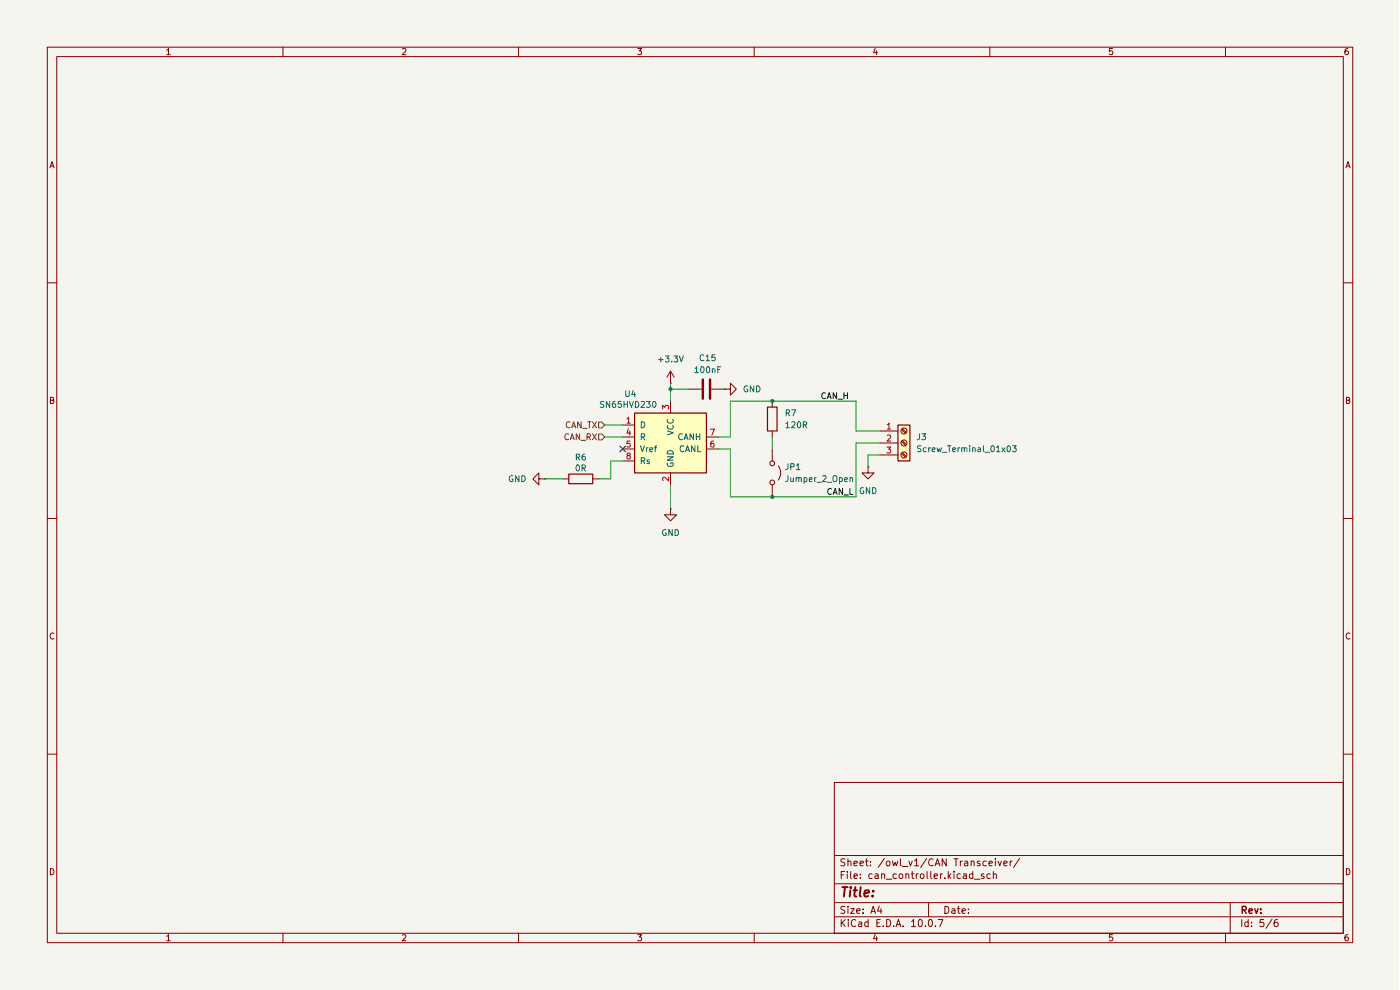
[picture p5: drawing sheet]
(kicad_sch
 (version 20260306)
 (generator "eeschema")
 (generator_version "10.0")
 (paper "A4")
 (lib_symbols
  (symbol "Connector:Screw_Terminal_01x03"
   (pin_names
    (offset 1.016) (hide yes)) (exclude_from_sim no) (in_bom yes) (on_board yes)
   (in_pos_files yes)
   (duplicate_pin_numbers_are_jumpers no)
   (property "Reference" "J" (at 0 5.08 0) (show_name no) (do_not_autoplace no) (effects (font (size 1.27 1.27))))
   (property "Value" "Screw_Terminal_01x03" (at 0 -5.08 0) (show_name no) (do_not_autoplace no) (effects (font (size 1.27 1.27))))
   (property "Footprint" "" (at 0 0 0) (show_name no) (do_not_autoplace no) (hide yes) (effects (font (size 1.27 1.27))))
   (property "Datasheet" "" (at 0 0 0) (show_name no) (do_not_autoplace no) (hide yes) (effects (font (size 1.27 1.27))))
   (property "Description" "Generic screw terminal, single row, 01x03, script generated (kicad-library-utils/schlib/autogen/connector/)" (at 0 0 0) (show_name no) (do_not_autoplace no) (hide yes) (effects (font (size 1.27 1.27))))
   (symbol "Screw_Terminal_01x03_1_1"
    (rectangle (start -1.27 3.81) (end 1.27 -3.81) (stroke (width 0.254) (type default)) (fill (type background)))
    (polyline (pts (xy -0.5334 2.8702) (xy 0.3302 2.032)) (stroke (width 0.1524) (type default)) (fill (type none)))
    (polyline (pts (xy -0.5334 0.3302) (xy 0.3302 -0.508)) (stroke (width 0.1524) (type default)) (fill (type none)))
    (polyline (pts (xy -0.5334 -2.2098) (xy 0.3302 -3.048)) (stroke (width 0.1524) (type default)) (fill (type none)))
    (polyline (pts (xy -0.3556 3.048) (xy 0.508 2.2098)) (stroke (width 0.1524) (type default)) (fill (type none)))
    (polyline (pts (xy -0.3556 0.508) (xy 0.508 -0.3302)) (stroke (width 0.1524) (type default)) (fill (type none)))
    (polyline (pts (xy -0.3556 -2.032) (xy 0.508 -2.8702)) (stroke (width 0.1524) (type default)) (fill (type none)))
    (circle (center 0 2.54) (radius 0.635) (stroke (width 0.1524) (type default)) (fill (type none)))
    (circle (center 0 0) (radius 0.635) (stroke (width 0.1524) (type default)) (fill (type none)))
    (circle (center 0 -2.54) (radius 0.635) (stroke (width 0.1524) (type default)) (fill (type none)))
    (pin passive line (at -5.08 2.54 0) (length 3.81) (name "Pin_1" (effects (font (size 1.27 1.27)))) (number "1" (effects (font (size 1.27 1.27)))))
    (pin passive line (at -5.08 0 0) (length 3.81) (name "Pin_2" (effects (font (size 1.27 1.27)))) (number "2" (effects (font (size 1.27 1.27)))))
    (pin passive line (at -5.08 -2.54 0) (length 3.81) (name "Pin_3" (effects (font (size 1.27 1.27)))) (number "3" (effects (font (size 1.27 1.27))))))
   (embedded_fonts no))
  (symbol "Device:C"
   (pin_numbers (hide yes))
   (pin_names
    (offset 0.254)) (exclude_from_sim no) (in_bom yes) (on_board yes)
   (in_pos_files yes)
   (duplicate_pin_numbers_are_jumpers no)
   (property "Reference" "C" (at 0.635 2.54 0) (show_name no) (do_not_autoplace no) (effects (font (size 1.27 1.27)) (justify left)))
   (property "Value" "C" (at 0.635 -2.54 0) (show_name no) (do_not_autoplace no) (effects (font (size 1.27 1.27)) (justify left)))
   (property "Footprint" "" (at 0.9652 -3.81 0) (show_name no) (do_not_autoplace no) (hide yes) (effects (font (size 1.27 1.27))))
   (property "Datasheet" "" (at 0 0 0) (show_name no) (do_not_autoplace no) (hide yes) (effects (font (size 1.27 1.27))))
   (property "Description" "Unpolarized capacitor" (at 0 0 0) (show_name no) (do_not_autoplace no) (hide yes) (effects (font (size 1.27 1.27))))
   (symbol "C_0_1"
    (polyline (pts (xy -2.032 0.762) (xy 2.032 0.762)) (stroke (width 0.508) (type default)) (fill (type none)))
    (polyline (pts (xy -2.032 -0.762) (xy 2.032 -0.762)) (stroke (width 0.508) (type default)) (fill (type none))))
   (symbol "C_1_1"
    (pin passive line (at 0 3.81 270) (length 2.794) (name "" (effects (font (size 1.27 1.27)))) (number "1" (effects (font (size 1.27 1.27)))))
    (pin passive line (at 0 -3.81 90) (length 2.794) (name "" (effects (font (size 1.27 1.27)))) (number "2" (effects (font (size 1.27 1.27))))))
   (embedded_fonts no))
  (symbol "Device:R"
   (pin_numbers (hide yes))
   (pin_names
    (offset 0)) (exclude_from_sim no) (in_bom yes) (on_board yes)
   (in_pos_files yes)
   (duplicate_pin_numbers_are_jumpers no)
   (property "Reference" "R" (at 2.032 0 90) (show_name no) (do_not_autoplace no) (effects (font (size 1.27 1.27))))
   (property "Value" "R" (at 0 0 90) (show_name no) (do_not_autoplace no) (effects (font (size 1.27 1.27))))
   (property "Footprint" "" (at -1.778 0 90) (show_name no) (do_not_autoplace no) (hide yes) (effects (font (size 1.27 1.27))))
   (property "Datasheet" "" (at 0 0 0) (show_name no) (do_not_autoplace no) (hide yes) (effects (font (size 1.27 1.27))))
   (property "Description" "Resistor" (at 0 0 0) (show_name no) (do_not_autoplace no) (hide yes) (effects (font (size 1.27 1.27))))
   (symbol "R_0_1"
    (rectangle (start -1.016 -2.54) (end 1.016 2.54) (stroke (width 0.254) (type default)) (fill (type none))))
   (symbol "R_1_1"
    (pin passive line (at 0 3.81 270) (length 1.27) (name "" (effects (font (size 1.27 1.27)))) (number "1" (effects (font (size 1.27 1.27)))))
    (pin passive line (at 0 -3.81 90) (length 1.27) (name "" (effects (font (size 1.27 1.27)))) (number "2" (effects (font (size 1.27 1.27))))))
   (embedded_fonts no))
  (symbol "Interface_CAN_LIN:SN65HVD230"
   (pin_names
    (offset 1.016)) (exclude_from_sim no) (in_bom yes) (on_board yes)
   (in_pos_files yes)
   (duplicate_pin_numbers_are_jumpers no)
   (property "Reference" "U" (at -2.54 10.16 0) (show_name no) (do_not_autoplace no) (effects (font (size 1.27 1.27)) (justify right)))
   (property "Value" "SN65HVD230" (at -2.54 7.62 0) (show_name no) (do_not_autoplace no) (effects (font (size 1.27 1.27)) (justify right)))
   (property "Footprint" "Package_SO:SOIC-8_3.9x4.9mm_P1.27mm" (at 0 -12.7 0) (show_name no) (do_not_autoplace no) (hide yes) (effects (font (size 1.27 1.27))))
   (property "Datasheet" "http://www.ti.com/lit/ds/symlink/sn65hvd230.pdf" (at -2.54 10.16 0) (show_name no) (do_not_autoplace no) (hide yes) (effects (font (size 1.27 1.27))))
   (property "Description" "CAN Bus Transceivers, 3.3V, 1Mbps, Low-Power capabilities, SOIC-8" (at 0 0 0) (show_name no) (do_not_autoplace no) (hide yes) (effects (font (size 1.27 1.27))))
   (symbol "SN65HVD230_0_1"
    (rectangle (start -7.62 5.08) (end 7.62 -7.62) (stroke (width 0.254) (type default)) (fill (type background))))
   (symbol "SN65HVD230_1_1"
    (pin input line (at -10.16 2.54 0) (length 2.54) (name "D" (effects (font (size 1.27 1.27)))) (number "1" (effects (font (size 1.27 1.27)))))
    (pin power_in line (at 0 -10.16 90) (length 2.54) (name "GND" (effects (font (size 1.27 1.27)))) (number "2" (effects (font (size 1.27 1.27)))))
    (pin power_in line (at 0 7.62 270) (length 2.54) (name "VCC" (effects (font (size 1.27 1.27)))) (number "3" (effects (font (size 1.27 1.27)))))
    (pin output line (at -10.16 0 0) (length 2.54) (name "R" (effects (font (size 1.27 1.27)))) (number "4" (effects (font (size 1.27 1.27)))))
    (pin output line (at -10.16 -2.54 0) (length 2.54) (name "Vref" (effects (font (size 1.27 1.27)))) (number "5" (effects (font (size 1.27 1.27)))))
    (pin bidirectional line (at 10.16 -2.54 180) (length 2.54) (name "CANL" (effects (font (size 1.27 1.27)))) (number "6" (effects (font (size 1.27 1.27)))))
    (pin bidirectional line (at 10.16 0 180) (length 2.54) (name "CANH" (effects (font (size 1.27 1.27)))) (number "7" (effects (font (size 1.27 1.27)))))
    (pin input line (at -10.16 -5.08 0) (length 2.54) (name "Rs" (effects (font (size 1.27 1.27)))) (number "8" (effects (font (size 1.27 1.27))))))
   (embedded_fonts no))
  (symbol "Jumper:Jumper_2_Open"
   (pin_numbers (hide yes))
   (pin_names
    (offset 0) (hide yes)) (exclude_from_sim no) (in_bom yes) (on_board yes)
   (in_pos_files yes)
   (duplicate_pin_numbers_are_jumpers no)
   (property "Reference" "JP" (at 0 2.794 0) (show_name no) (do_not_autoplace no) (effects (font (size 1.27 1.27))))
   (property "Value" "Jumper_2_Open" (at 0 -2.286 0) (show_name no) (do_not_autoplace no) (effects (font (size 1.27 1.27))))
   (property "Footprint" "" (at 0 0 0) (show_name no) (do_not_autoplace no) (hide yes) (effects (font (size 1.27 1.27))))
   (property "Datasheet" "" (at 0 0 0) (show_name no) (do_not_autoplace no) (hide yes) (effects (font (size 1.27 1.27))))
   (property "Description" "Jumper, 2-pole, open" (at 0 0 0) (show_name no) (do_not_autoplace no) (hide yes) (effects (font (size 1.27 1.27))))
   (symbol "Jumper_2_Open_0_0"
    (circle (center -2.032 0) (radius 0.508) (stroke (width 0) (type default)) (fill (type none)))
    (circle (center 2.032 0) (radius 0.508) (stroke (width 0) (type default)) (fill (type none))))
   (symbol "Jumper_2_Open_0_1"
    (arc (start -1.524 1.27) (mid 0 1.778) (end 1.524 1.27) (stroke (width 0) (type default)) (fill (type none))))
   (symbol "Jumper_2_Open_1_1"
    (pin passive line (at -5.08 0 0) (length 2.54) (name "A" (effects (font (size 1.27 1.27)))) (number "1" (effects (font (size 1.27 1.27)))))
    (pin passive line (at 5.08 0 180) (length 2.54) (name "B" (effects (font (size 1.27 1.27)))) (number "2" (effects (font (size 1.27 1.27))))))
   (embedded_fonts no))
  (symbol "power:+3.3V"
   (power global)
   (pin_numbers (hide yes))
   (pin_names
    (offset 0) (hide yes)) (exclude_from_sim no) (in_bom yes) (on_board yes)
   (in_pos_files yes)
   (duplicate_pin_numbers_are_jumpers no)
   (property "Reference" "#PWR" (at 0 -3.81 0) (show_name no) (do_not_autoplace no) (hide yes) (effects (font (size 1.27 1.27))))
   (property "Value" "+3.3V" (at 0 3.556 0) (show_name no) (do_not_autoplace no) (effects (font (size 1.27 1.27))))
   (property "Footprint" "" (at 0 0 0) (show_name no) (do_not_autoplace no) (hide yes) (effects (font (size 1.27 1.27))))
   (property "Datasheet" "" (at 0 0 0) (show_name no) (do_not_autoplace no) (hide yes) (effects (font (size 1.27 1.27))))
   (property "Description" "Power symbol creates a global label with name \"+3.3V\"" (at 0 0 0) (show_name no) (do_not_autoplace no) (hide yes) (effects (font (size 1.27 1.27))))
   (symbol "+3.3V_0_1"
    (polyline (pts (xy -0.762 1.27) (xy 0 2.54)) (stroke (width 0) (type default)) (fill (type none)))
    (polyline (pts (xy 0 2.54) (xy 0.762 1.27)) (stroke (width 0) (type default)) (fill (type none)))
    (polyline (pts (xy 0 0) (xy 0 2.54)) (stroke (width 0) (type default)) (fill (type none))))
   (symbol "+3.3V_1_1"
    (pin power_in line (at 0 0 90) (length 0) (name "" (effects (font (size 1.27 1.27)))) (number "1" (effects (font (size 1.27 1.27))))))
   (embedded_fonts no))
  (symbol "power:GND"
   (power global)
   (pin_numbers (hide yes))
   (pin_names
    (offset 0) (hide yes)) (exclude_from_sim no) (in_bom yes) (on_board yes)
   (in_pos_files yes)
   (duplicate_pin_numbers_are_jumpers no)
   (property "Reference" "#PWR" (at 0 -6.35 0) (show_name no) (do_not_autoplace no) (hide yes) (effects (font (size 1.27 1.27))))
   (property "Value" "GND" (at 0 -3.81 0) (show_name no) (do_not_autoplace no) (effects (font (size 1.27 1.27))))
   (property "Footprint" "" (at 0 0 0) (show_name no) (do_not_autoplace no) (hide yes) (effects (font (size 1.27 1.27))))
   (property "Datasheet" "" (at 0 0 0) (show_name no) (do_not_autoplace no) (hide yes) (effects (font (size 1.27 1.27))))
   (property "Description" "Power symbol creates a global label with name \"GND\" , ground" (at 0 0 0) (show_name no) (do_not_autoplace no) (hide yes) (effects (font (size 1.27 1.27))))
   (symbol "GND_0_1"
    (polyline (pts (xy 0 0) (xy 0 -1.27) (xy 1.27 -1.27) (xy 0 -2.54) (xy -1.27 -1.27) (xy 0 -1.27)) (stroke (width 0) (type default)) (fill (type none))))
   (symbol "GND_1_1"
    (pin power_in line (at 0 0 270) (length 0) (name "" (effects (font (size 1.27 1.27)))) (number "1" (effects (font (size 1.27 1.27))))))
   (embedded_fonts no)))
 (junction
  (at 163.83 105.41)
  (diameter 0)
  (color 0 0 0 0))
 (junction
  (at 142.24 82.55)
  (diameter 0)
  (color 0 0 0 0))
 (junction
  (at 163.83 85.09)
  (diameter 0)
  (color 0 0 0 0))
 (no_connect
  (at 132.08 95.25))
 (wire
  (pts (xy 127 101.6) (xy 129.54 101.6))
  (stroke (width 0) (type default)))
 (wire
  (pts (xy 142.24 107.95) (xy 142.24 102.87))
  (stroke (width 0) (type default)))
 (wire
  (pts (xy 152.4 95.25) (xy 154.94 95.25))
  (stroke (width 0) (type default)))
 (wire
  (pts (xy 181.61 105.41) (xy 181.61 93.98))
  (stroke (width 0) (type default)))
 (wire
  (pts (xy 115.57 101.6) (xy 119.38 101.6))
  (stroke (width 0) (type default)))
 (wire
  (pts (xy 184.15 96.52) (xy 186.69 96.52))
  (stroke (width 0) (type default)))
 (wire
  (pts (xy 184.15 99.06) (xy 184.15 96.52))
  (stroke (width 0) (type default)))
 (wire
  (pts (xy 181.61 91.44) (xy 186.69 91.44))
  (stroke (width 0) (type default)))
 (wire
  (pts (xy 181.61 93.98) (xy 186.69 93.98))
  (stroke (width 0) (type default)))
 (wire
  (pts (xy 163.83 85.09) (xy 181.61 85.09))
  (stroke (width 0) (type default)))
 (wire
  (pts (xy 152.4 92.71) (xy 154.94 92.71))
  (stroke (width 0) (type default)))
 (wire
  (pts (xy 154.94 85.09) (xy 154.94 92.71))
  (stroke (width 0) (type default)))
 (wire
  (pts (xy 142.24 82.55) (xy 146.05 82.55))
  (stroke (width 0) (type default)))
 (wire
  (pts (xy 154.94 95.25) (xy 154.94 105.41))
  (stroke (width 0) (type default)))
 (wire
  (pts (xy 128.27 92.71) (xy 132.08 92.71))
  (stroke (width 0) (type default)))
 (wire
  (pts (xy 163.83 105.41) (xy 181.61 105.41))
  (stroke (width 0) (type default)))
 (wire
  (pts (xy 163.83 92.71) (xy 163.83 95.25))
  (stroke (width 0) (type default)))
 (wire
  (pts (xy 154.94 105.41) (xy 163.83 105.41))
  (stroke (width 0) (type default)))
 (wire
  (pts (xy 154.94 85.09) (xy 163.83 85.09))
  (stroke (width 0) (type default)))
 (wire
  (pts (xy 142.24 81.28) (xy 142.24 82.55))
  (stroke (width 0) (type default)))
 (wire
  (pts (xy 142.24 82.55) (xy 142.24 85.09))
  (stroke (width 0) (type default)))
 (wire
  (pts (xy 129.54 101.6) (xy 129.54 97.79))
  (stroke (width 0) (type default)))
 (wire
  (pts (xy 129.54 97.79) (xy 132.08 97.79))
  (stroke (width 0) (type default)))
 (wire
  (pts (xy 128.27 90.17) (xy 132.08 90.17))
  (stroke (width 0) (type default)))
 (wire
  (pts (xy 181.61 85.09) (xy 181.61 91.44))
  (stroke (width 0) (type default)))
 (label "CAN_L"
  (at 175.26 105.41 0)
  (effects (font (size 1.27 1.27)) (justify left bottom)))
 (label "CAN_H"
  (at 173.99 85.09 0)
  (effects (font (size 1.27 1.27)) (justify left bottom)))
 (hierarchical_label "CAN_TX"
  (shape input)
  (at 128.27 90.17 180)
  (effects (font (size 1.27 1.27)) (justify right)))
 (hierarchical_label "CAN_RX"
  (shape input)
  (at 128.27 92.71 180)
  (effects (font (size 1.27 1.27)) (justify right)))
 (symbol
  (lib_id "Device:R")
  (at 163.83 88.9 0)
  (unit 1)
  (body_style 1)
  (exclude_from_sim no)
  (in_bom yes)
  (on_board yes)
  (in_pos_files yes)
  (dnp no)
  (fields_autoplaced yes)
  (property "Reference" "R7" (at 166.37 87.6299 0) (show_name no) (do_not_autoplace no) (effects (font (size 1.27 1.27)) (justify left)))
  (property "Value" "120R" (at 166.37 90.1699 0) (show_name no) (do_not_autoplace no) (effects (font (size 1.27 1.27)) (justify left)))
  (property "Footprint" "Resistor_SMD:R_0603_1608Metric" (at 162.052 88.9 90) (hide yes) (show_name no) (do_not_autoplace no) (effects (font (size 1.27 1.27))))
  (property "Datasheet" "" (at 163.83 88.9 0) (hide yes) (show_name no) (do_not_autoplace no) (effects (font (size 1.27 1.27))))
  (property "Description" "Resistor" (at 163.83 88.9 0) (hide yes) (show_name no) (do_not_autoplace no) (effects (font (size 1.27 1.27))))
  (pin "2")
  (pin "1"))
 (symbol
  (lib_id "power:+3.3V")
  (at 142.24 81.28 0)
  (unit 1)
  (body_style 1)
  (exclude_from_sim no)
  (in_bom yes)
  (on_board yes)
  (in_pos_files yes)
  (dnp no)
  (fields_autoplaced yes)
  (property "Reference" "#PWR025" (at 142.24 85.09 0) (hide yes) (show_name no) (do_not_autoplace no) (effects (font (size 1.27 1.27))))
  (property "Value" "+3.3V" (at 142.24 76.2 0) (show_name no) (do_not_autoplace no) (effects (font (size 1.27 1.27))))
  (property "Footprint" "" (at 142.24 81.28 0) (hide yes) (show_name no) (do_not_autoplace no) (effects (font (size 1.27 1.27))))
  (property "Datasheet" "" (at 142.24 81.28 0) (hide yes) (show_name no) (do_not_autoplace no) (effects (font (size 1.27 1.27))))
  (property "Description" "Power symbol creates a global label with name \"+3.3V\"" (at 142.24 81.28 0) (hide yes) (show_name no) (do_not_autoplace no) (effects (font (size 1.27 1.27))))
  (pin "1"))
 (symbol
  (lib_id "power:GND")
  (at 184.15 99.06 0)
  (unit 1)
  (body_style 1)
  (exclude_from_sim no)
  (in_bom yes)
  (on_board yes)
  (in_pos_files yes)
  (dnp no)
  (fields_autoplaced yes)
  (property "Reference" "#PWR023" (at 184.15 105.41 0) (hide yes) (show_name no) (do_not_autoplace no) (effects (font (size 1.27 1.27))))
  (property "Value" "GND" (at 184.15 104.14 0) (show_name no) (do_not_autoplace no) (effects (font (size 1.27 1.27))))
  (property "Footprint" "" (at 184.15 99.06 0) (hide yes) (show_name no) (do_not_autoplace no) (effects (font (size 1.27 1.27))))
  (property "Datasheet" "" (at 184.15 99.06 0) (hide yes) (show_name no) (do_not_autoplace no) (effects (font (size 1.27 1.27))))
  (property "Description" "Power symbol creates a global label with name \"GND\" , ground" (at 184.15 99.06 0) (hide yes) (show_name no) (do_not_autoplace no) (effects (font (size 1.27 1.27))))
  (pin "1"))
 (symbol
  (lib_id "power:GND")
  (at 142.24 107.95 0)
  (unit 1)
  (body_style 1)
  (exclude_from_sim no)
  (in_bom yes)
  (on_board yes)
  (in_pos_files yes)
  (dnp no)
  (fields_autoplaced yes)
  (property "Reference" "#PWR07" (at 142.24 114.3 0) (hide yes) (show_name no) (do_not_autoplace no) (effects (font (size 1.27 1.27))))
  (property "Value" "GND" (at 142.24 113.03 0) (show_name no) (do_not_autoplace no) (effects (font (size 1.27 1.27))))
  (property "Footprint" "" (at 142.24 107.95 0) (hide yes) (show_name no) (do_not_autoplace no) (effects (font (size 1.27 1.27))))
  (property "Datasheet" "" (at 142.24 107.95 0) (hide yes) (show_name no) (do_not_autoplace no) (effects (font (size 1.27 1.27))))
  (property "Description" "Power symbol creates a global label with name \"GND\" , ground" (at 142.24 107.95 0) (hide yes) (show_name no) (do_not_autoplace no) (effects (font (size 1.27 1.27))))
  (pin "1"))
 (symbol
  (lib_id "power:GND")
  (at 153.67 82.55 90)
  (unit 1)
  (body_style 1)
  (exclude_from_sim no)
  (in_bom yes)
  (on_board yes)
  (in_pos_files yes)
  (dnp no)
  (fields_autoplaced yes)
  (property "Reference" "#PWR026" (at 160.02 82.55 0) (hide yes) (show_name no) (do_not_autoplace no) (effects (font (size 1.27 1.27))))
  (property "Value" "GND" (at 157.48 82.5499 90) (show_name no) (do_not_autoplace no) (effects (font (size 1.27 1.27)) (justify right)))
  (property "Footprint" "" (at 153.67 82.55 0) (hide yes) (show_name no) (do_not_autoplace no) (effects (font (size 1.27 1.27))))
  (property "Datasheet" "" (at 153.67 82.55 0) (hide yes) (show_name no) (do_not_autoplace no) (effects (font (size 1.27 1.27))))
  (property "Description" "Power symbol creates a global label with name \"GND\" , ground" (at 153.67 82.55 0) (hide yes) (show_name no) (do_not_autoplace no) (effects (font (size 1.27 1.27))))
  (pin "1"))
 (symbol
  (lib_id "Device:C")
  (at 149.86 82.55 90)
  (unit 1)
  (body_style 1)
  (exclude_from_sim no)
  (in_bom yes)
  (on_board yes)
  (in_pos_files yes)
  (dnp no)
  (property "Reference" "C15" (at 150.114 75.946 90) (show_name no) (do_not_autoplace no) (effects (font (size 1.27 1.27))))
  (property "Value" "100nF" (at 150.114 78.486 90) (show_name no) (do_not_autoplace no) (effects (font (size 1.27 1.27))))
  (property "Footprint" "Capacitor_SMD:C_0603_1608Metric" (at 153.67 81.5848 0) (hide yes) (show_name no) (do_not_autoplace no) (effects (font (size 1.27 1.27))))
  (property "Datasheet" "" (at 149.86 82.55 0) (hide yes) (show_name no) (do_not_autoplace no) (effects (font (size 1.27 1.27))))
  (property "Description" "Unpolarized capacitor" (at 149.86 82.55 0) (hide yes) (show_name no) (do_not_autoplace no) (effects (font (size 1.27 1.27))))
  (pin "2")
  (pin "1"))
 (symbol
  (lib_id "Connector:Screw_Terminal_01x03")
  (at 191.77 93.98 0)
  (unit 1)
  (body_style 1)
  (exclude_from_sim no)
  (in_bom yes)
  (on_board yes)
  (in_pos_files yes)
  (dnp no)
  (fields_autoplaced yes)
  (property "Reference" "J3" (at 194.31 92.7099 0) (show_name no) (do_not_autoplace no) (effects (font (size 1.27 1.27)) (justify left)))
  (property "Value" "Screw_Terminal_01x03" (at 194.31 95.2499 0) (show_name no) (do_not_autoplace no) (effects (font (size 1.27 1.27)) (justify left)))
  (property "Footprint" "TerminalBlock_Phoenix:TerminalBlock_Phoenix_PT-1,5-3-3.5-H_1x03_P3.50mm_Horizontal" (at 191.77 93.98 0) (hide yes) (show_name no) (do_not_autoplace no) (effects (font (size 1.27 1.27))))
  (property "Datasheet" "https://www.te.com/commerce/DocumentDelivery/DDEController?Action=srchrtrv&DocNm=1546551&DocType=Customer+Drawing&DocLang=English&PartCntxt=1546551-3&DocFormat=pdf" (at 191.77 93.98 0) (hide yes) (show_name no) (do_not_autoplace no) (effects (font (size 1.27 1.27))))
  (property "Description" "Generic screw terminal, single row, 01x03, 1546551-3" (at 191.77 93.98 0) (hide yes) (show_name no) (do_not_autoplace no) (effects (font (size 1.27 1.27))))
  (pin "2")
  (pin "1")
  (pin "3"))
 (symbol
  (lib_id "Jumper:Jumper_2_Open")
  (at 163.83 100.33 270)
  (unit 1)
  (body_style 1)
  (exclude_from_sim no)
  (in_bom yes)
  (on_board yes)
  (in_pos_files yes)
  (dnp no)
  (fields_autoplaced yes)
  (property "Reference" "JP1" (at 166.37 99.0599 90) (show_name no) (do_not_autoplace no) (effects (font (size 1.27 1.27)) (justify left)))
  (property "Value" "Jumper_2_Open" (at 166.37 101.5999 90) (show_name no) (do_not_autoplace no) (effects (font (size 1.27 1.27)) (justify left)))
  (property "Footprint" "Connector_PinHeader_2.54mm:PinHeader_1x02_P2.54mm_Vertical" (at 163.83 100.33 0) (hide yes) (show_name no) (do_not_autoplace no) (effects (font (size 1.27 1.27))))
  (property "Datasheet" "" (at 163.83 100.33 0) (hide yes) (show_name no) (do_not_autoplace no) (effects (font (size 1.27 1.27))))
  (property "Description" "Jumper, 2-pole, open" (at 163.83 100.33 0) (hide yes) (show_name no) (do_not_autoplace no) (effects (font (size 1.27 1.27))))
  (pin "2")
  (pin "1"))
 (symbol
  (lib_id "power:GND")
  (at 115.57 101.6 270)
  (unit 1)
  (body_style 1)
  (exclude_from_sim no)
  (in_bom yes)
  (on_board yes)
  (in_pos_files yes)
  (dnp no)
  (fields_autoplaced yes)
  (property "Reference" "#PWR022" (at 109.22 101.6 0) (hide yes) (show_name no) (do_not_autoplace no) (effects (font (size 1.27 1.27))))
  (property "Value" "GND" (at 111.76 101.5999 90) (show_name no) (do_not_autoplace no) (effects (font (size 1.27 1.27)) (justify right)))
  (property "Footprint" "" (at 115.57 101.6 0) (hide yes) (show_name no) (do_not_autoplace no) (effects (font (size 1.27 1.27))))
  (property "Datasheet" "" (at 115.57 101.6 0) (hide yes) (show_name no) (do_not_autoplace no) (effects (font (size 1.27 1.27))))
  (property "Description" "Power symbol creates a global label with name \"GND\" , ground" (at 115.57 101.6 0) (hide yes) (show_name no) (do_not_autoplace no) (effects (font (size 1.27 1.27))))
  (pin "1"))
 (symbol
  (lib_id "Interface_CAN_LIN:SN65HVD230")
  (at 142.24 92.71 0)
  (unit 1)
  (body_style 1)
  (exclude_from_sim no)
  (in_bom yes)
  (on_board yes)
  (in_pos_files yes)
  (dnp no)
  (property "Reference" "U4" (at 132.334 83.566 0) (show_name no) (do_not_autoplace no) (effects (font (size 1.27 1.27)) (justify left)))
  (property "Value" "SN65HVD230" (at 127 85.852 0) (show_name no) (do_not_autoplace no) (effects (font (size 1.27 1.27)) (justify left)))
  (property "Footprint" "Package_SO:SOIC-8_3.9x4.9mm_P1.27mm" (at 142.24 105.41 0) (hide yes) (show_name no) (do_not_autoplace no) (effects (font (size 1.27 1.27))))
  (property "Datasheet" "https://www.ti.com/lit/ds/symlink/sn65hvd230q-q1.pdf?ts=1791882821099&ref_url=https%253A%252F%252Fwww.mouser.de%252F" (at 139.7 82.55 0) (hide yes) (show_name no) (do_not_autoplace no) (effects (font (size 1.27 1.27))))
  (property "Description" "CAN Bus Transceivers, 3.3V, 1Mbps, Low-Power capabilities, SOIC-8" (at 142.24 92.71 0) (hide yes) (show_name no) (do_not_autoplace no) (effects (font (size 1.27 1.27))))
  (pin "6")
  (pin "5")
  (pin "7")
  (pin "8")
  (pin "1")
  (pin "4")
  (pin "2")
  (pin "3"))
 (symbol
  (lib_id "Device:R")
  (at 123.19 101.6 90)
  (unit 1)
  (body_style 1)
  (exclude_from_sim no)
  (in_bom yes)
  (on_board yes)
  (in_pos_files yes)
  (dnp no)
  (property "Reference" "R6" (at 123.19 97.028 90) (show_name no) (do_not_autoplace no) (effects (font (size 1.27 1.27))))
  (property "Value" "0R" (at 123.19 99.314 90) (show_name no) (do_not_autoplace no) (effects (font (size 1.27 1.27))))
  (property "Footprint" "Resistor_SMD:R_0603_1608Metric" (at 123.19 103.378 90) (hide yes) (show_name no) (do_not_autoplace no) (effects (font (size 1.27 1.27))))
  (property "Datasheet" "" (at 123.19 101.6 0) (hide yes) (show_name no) (do_not_autoplace no) (effects (font (size 1.27 1.27))))
  (property "Description" "Resistor" (at 123.19 101.6 0) (hide yes) (show_name no) (do_not_autoplace no) (effects (font (size 1.27 1.27))))
  (pin "2")
  (pin "1")))
